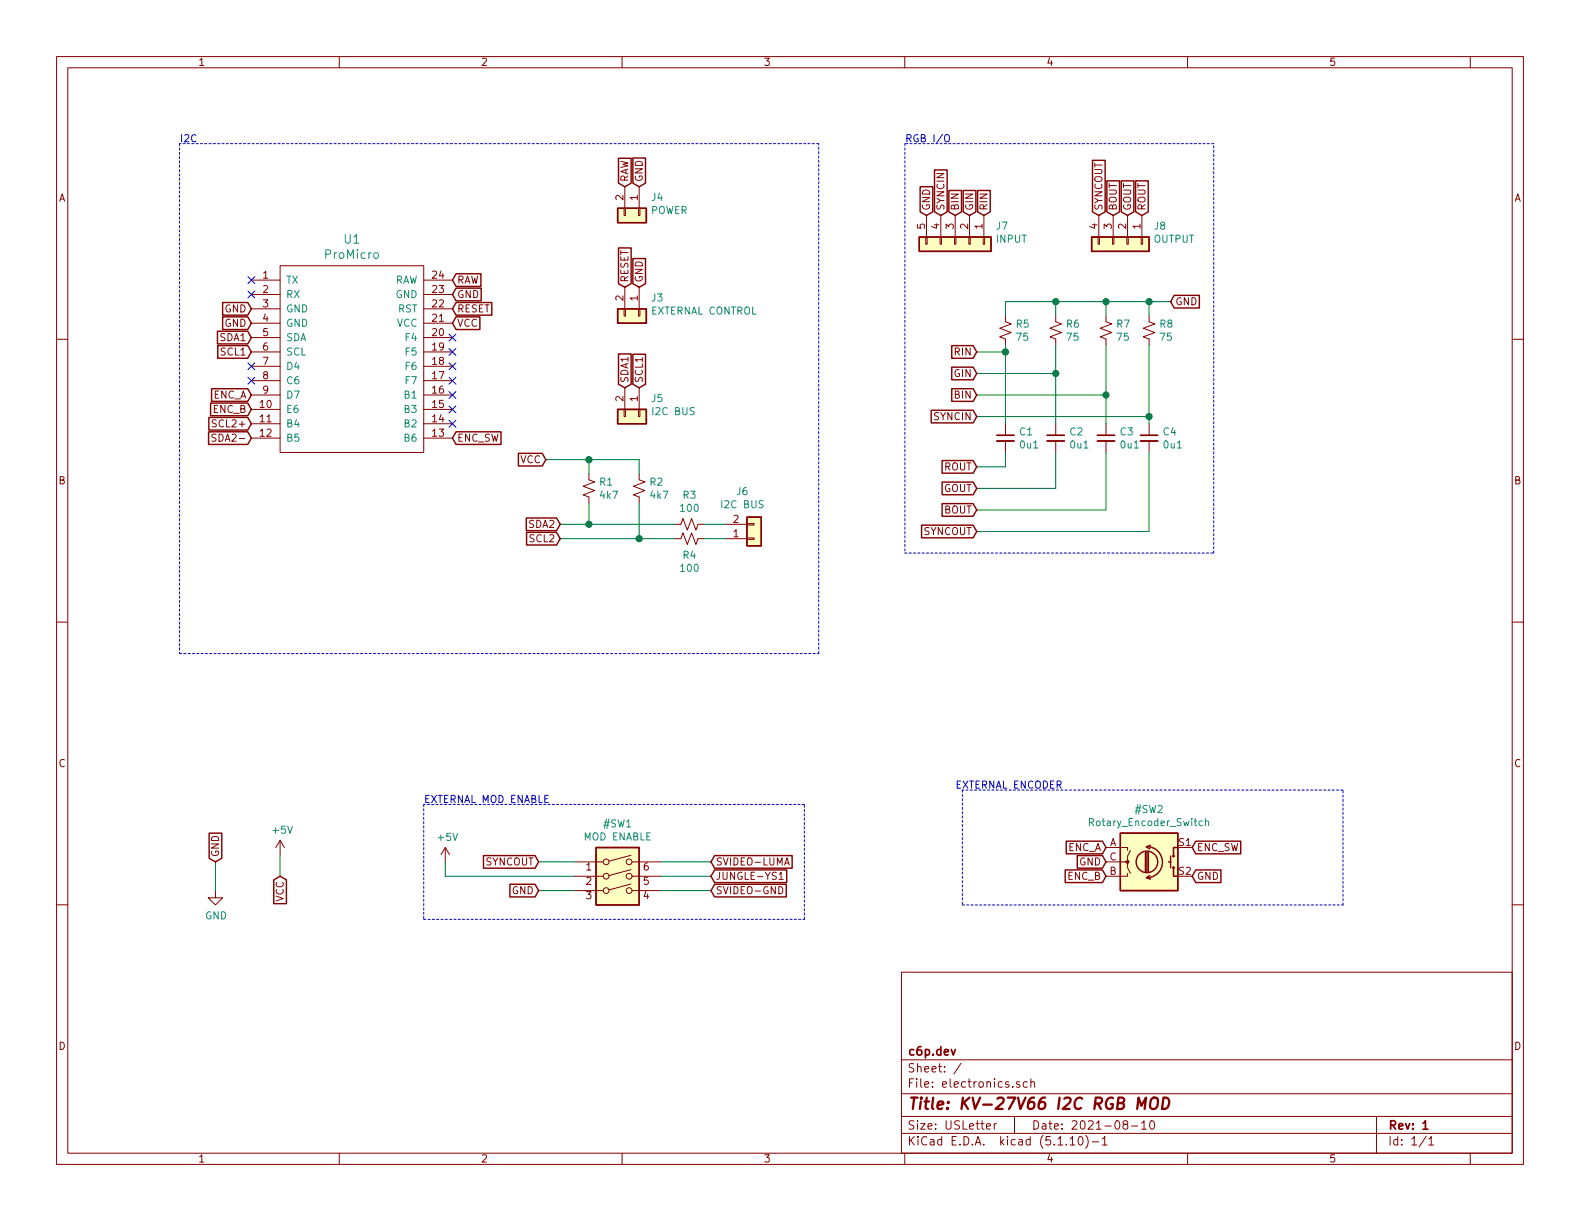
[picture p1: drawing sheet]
EESchema Schematic File Version 4
EELAYER 30 0
EELAYER END
$Descr USLetter 11000 8500
encoding utf-8
Sheet 1 1
Title "KV-27V66 I2C RGB MOD"
Date "2021-08-10"
Rev "1"
Comp "c6p.dev"
Comment1 ""
Comment2 ""
Comment3 ""
Comment4 ""
$EndDescr
$Comp
L promicro:ProMicro U1
U 1 1
P 2450 2700
F 0 "U1" H 2450 3737 60  0000 C CNN
F 1 "ProMicro" H 2450 3631 60  0000 C CNN
F 2 "promicro:ProMicro" H 2550 1650 60  0001 C CNN
F 3 "" H 2550 1650 60  0000 C CNN
	1    2450 2700
	1    0    0    -1  
$EndComp
NoConn ~ 1750 1950
NoConn ~ 1750 2050
Text GLabel 1750 2150 0    50   Input ~ 0
GND
Text GLabel 1750 2250 0    50   Input ~ 0
GND
Text GLabel 3150 2050 2    50   Input ~ 0
GND
Text GLabel 3150 1950 2    50   Input ~ 0
RAW
Text GLabel 3150 2150 2    50   Input ~ 0
RESET
Text GLabel 3150 2250 2    50   Input ~ 0
VCC
Text GLabel 1750 2950 0    50   Input ~ 0
SCL2+
Text GLabel 1750 3050 0    50   Input ~ 0
SDA2-
Text GLabel 1750 2350 0    50   Input ~ 0
SDA1
Text GLabel 1750 2450 0    50   Input ~ 0
SCL1
NoConn ~ 1750 2550
NoConn ~ 1750 2650
NoConn ~ 3150 2350
NoConn ~ 3150 2450
NoConn ~ 3150 2550
NoConn ~ 3150 2650
NoConn ~ 3150 2750
NoConn ~ 3150 2850
NoConn ~ 3150 2950
$Comp
L Connector_Generic:Conn_01x05 J7
U 1 1
P 6650 1700
F 0 "J7" V 6522 1980 50  0000 L CNN
F 1 "INPUT" V 6613 1980 50  0000 L CNN
F 2 "Connector_JST:JST_XH_B5B-XH-AM_1x05_P2.50mm_Vertical" H 6650 1700 50  0001 C CNN
F 3 "~" H 6650 1700 50  0001 C CNN
	1    6650 1700
	0    1    1    0   
$EndComp
Text GLabel 6850 1500 1    50   Input ~ 0
RIN
Text GLabel 6750 1500 1    50   Input ~ 0
GIN
Text GLabel 6650 1500 1    50   Input ~ 0
BIN
Text GLabel 6550 1500 1    50   Input ~ 0
SYNCIN
Text GLabel 6450 1500 1    50   Input ~ 0
GND
$Comp
L Connector_Generic:Conn_01x04 J8
U 1 1
P 7850 1700
F 0 "J8" V 7722 1880 50  0000 L CNN
F 1 "OUTPUT" V 7813 1880 50  0000 L CNN
F 2 "Connector_JST:JST_XH_B4B-XH-AM_1x04_P2.50mm_Vertical" H 7850 1700 50  0001 C CNN
F 3 "~" H 7850 1700 50  0001 C CNN
	1    7850 1700
	0    1    1    0   
$EndComp
$Comp
L Device:R_Small_US R5
U 1 1
P 7000 2300
F 0 "R5" H 7068 2346 50  0000 L CNN
F 1 "75" H 7068 2255 50  0000 L CNN
F 2 "Resistor_SMD:R_0805_2012Metric_Pad1.20x1.40mm_HandSolder" H 7000 2300 50  0001 C CNN
F 3 "~" H 7000 2300 50  0001 C CNN
F 4 "RMCF0805FT75R0CT-ND " H 7000 2300 50  0001 C CNN "Digikey PN"
	1    7000 2300
	1    0    0    -1  
$EndComp
$Comp
L power:GND #PWR01
U 1 1
P 1500 6200
F 0 "#PWR01" H 1500 5950 50  0001 C CNN
F 1 "GND" H 1505 6027 50  0000 C CNN
F 2 "" H 1500 6200 50  0001 C CNN
F 3 "" H 1500 6200 50  0001 C CNN
	1    1500 6200
	1    0    0    -1  
$EndComp
$Comp
L power:+5V #PWR02
U 1 1
P 1950 5950
F 0 "#PWR02" H 1950 5800 50  0001 C CNN
F 1 "+5V" H 1965 6123 50  0000 C CNN
F 2 "" H 1950 5950 50  0001 C CNN
F 3 "" H 1950 5950 50  0001 C CNN
	1    1950 5950
	1    0    0    -1  
$EndComp
Text GLabel 1500 6000 1    50   Input ~ 0
GND
Wire Wire Line
	1500 6000 1500 6200
Text GLabel 1950 6100 3    50   Input ~ 0
VCC
Wire Wire Line
	1950 6100 1950 5950
$Comp
L Device:C_Small C1
U 1 1
P 7000 3050
F 0 "C1" H 7092 3096 50  0000 L CNN
F 1 "0u1" H 7092 3005 50  0000 L CNN
F 2 "Capacitor_SMD:C_0805_2012Metric_Pad1.18x1.45mm_HandSolder" H 7000 3050 50  0001 C CNN
F 3 "~" H 7000 3050 50  0001 C CNN
F 4 "478-10836-1-ND" H 7000 3050 50  0001 C CNN "Digikey PN"
	1    7000 3050
	1    0    0    -1  
$EndComp
Wire Wire Line
	7000 2400 7000 2450
Wire Wire Line
	7350 2400 7350 2600
Text GLabel 6800 2900 0    50   Input ~ 0
SYNCIN
Text GLabel 6800 2450 0    50   Input ~ 0
RIN
Text GLabel 6800 2600 0    50   Input ~ 0
GIN
Text GLabel 6800 2750 0    50   Input ~ 0
BIN
Wire Wire Line
	6800 2450 7000 2450
Connection ~ 7000 2450
Wire Wire Line
	7000 2450 7000 2950
Wire Wire Line
	6800 2600 7350 2600
Connection ~ 7350 2600
Wire Wire Line
	7350 2600 7350 2950
Wire Wire Line
	7000 2200 7000 2100
Wire Wire Line
	7000 2100 7350 2100
Text GLabel 8150 2100 2    50   Input ~ 0
GND
Wire Wire Line
	8000 2200 8000 2100
Connection ~ 8000 2100
Wire Wire Line
	8000 2100 8150 2100
Wire Wire Line
	7700 2200 7700 2100
Connection ~ 7700 2100
Wire Wire Line
	7700 2100 8000 2100
Wire Wire Line
	7350 2200 7350 2100
Connection ~ 7350 2100
Wire Wire Line
	7350 2100 7700 2100
Wire Wire Line
	8000 2400 8000 2900
Wire Wire Line
	6800 2750 7700 2750
Wire Wire Line
	7700 2400 7700 2750
Connection ~ 7700 2750
Wire Wire Line
	7700 2750 7700 2950
Wire Wire Line
	6800 2900 8000 2900
Connection ~ 8000 2900
Wire Wire Line
	8000 2900 8000 2950
Wire Wire Line
	7000 3150 7000 3250
Wire Wire Line
	7000 3250 6800 3250
Wire Wire Line
	6800 3400 7350 3400
Wire Wire Line
	7350 3400 7350 3150
Wire Wire Line
	6800 3550 7700 3550
Wire Wire Line
	7700 3550 7700 3150
Wire Wire Line
	6800 3700 8000 3700
Wire Wire Line
	8000 3700 8000 3150
$Comp
L Connector_Generic:Conn_01x02 J4
U 1 1
P 4450 1500
F 0 "J4" V 4322 1580 50  0000 L CNN
F 1 "POWER" V 4413 1580 50  0000 L CNN
F 2 "Connector_JST:JST_XH_B2B-XH-AM_1x02_P2.50mm_Vertical" H 4450 1500 50  0001 C CNN
F 3 "~" H 4450 1500 50  0001 C CNN
	1    4450 1500
	0    1    1    0   
$EndComp
Text GLabel 4350 1300 1    50   Input ~ 0
RAW
Text GLabel 4450 1300 1    50   Input ~ 0
GND
$Comp
L Connector_Generic:Conn_01x02 J3
U 1 1
P 4450 2200
F 0 "J3" V 4322 2280 50  0000 L CNN
F 1 "EXTERNAL CONTROL" V 4413 2280 50  0000 L CNN
F 2 "Connector_JST:JST_XH_B2B-XH-AM_1x02_P2.50mm_Vertical" H 4450 2200 50  0001 C CNN
F 3 "~" H 4450 2200 50  0001 C CNN
	1    4450 2200
	0    1    1    0   
$EndComp
Text GLabel 4350 2000 1    50   Input ~ 0
RESET
Text GLabel 4350 2700 1    50   Input ~ 0
SDA1
Text GLabel 4450 2700 1    50   Input ~ 0
SCL1
$Comp
L Connector_Generic:Conn_01x02 J5
U 1 1
P 4450 2900
F 0 "J5" V 4322 2980 50  0000 L CNN
F 1 "I2C BUS" V 4413 2980 50  0000 L CNN
F 2 "Connector_JST:JST_XH_B2B-XH-AM_1x02_P2.50mm_Vertical" H 4450 2900 50  0001 C CNN
F 3 "~" H 4450 2900 50  0001 C CNN
	1    4450 2900
	0    1    1    0   
$EndComp
$Comp
L Device:R_Small_US R1
U 1 1
P 4100 3400
F 0 "R1" H 4168 3446 50  0000 L CNN
F 1 "4k7" H 4168 3355 50  0000 L CNN
F 2 "Resistor_SMD:R_0805_2012Metric_Pad1.20x1.40mm_HandSolder" H 4100 3400 50  0001 C CNN
F 3 "~" H 4100 3400 50  0001 C CNN
F 4 "RMCF0805FT4K70CT-ND " H 4100 3400 50  0001 C CNN "Digikey PN"
	1    4100 3400
	1    0    0    -1  
$EndComp
Text GLabel 3800 3200 0    50   Input ~ 0
VCC
Wire Wire Line
	3800 3200 4100 3200
Wire Wire Line
	4450 3200 4450 3300
Wire Wire Line
	4100 3300 4100 3200
Connection ~ 4100 3200
Wire Wire Line
	4100 3200 4450 3200
Text GLabel 3900 3750 0    50   Input ~ 0
SCL2
Text GLabel 3900 3650 0    50   Input ~ 0
SDA2
Wire Wire Line
	3900 3750 4450 3750
Wire Wire Line
	4450 3750 4450 3500
$Comp
L Device:R_Small_US R3
U 1 1
P 4800 3650
F 0 "R3" V 4595 3650 50  0000 C CNN
F 1 "100" V 4686 3650 50  0000 C CNN
F 2 "Resistor_SMD:R_0805_2012Metric_Pad1.20x1.40mm_HandSolder" H 4800 3650 50  0001 C CNN
F 3 "~" H 4800 3650 50  0001 C CNN
F 4 "RMCF0805FT100RCT-ND " V 4800 3650 50  0001 C CNN "Digikey PN"
	1    4800 3650
	0    1    1    0   
$EndComp
Wire Wire Line
	4450 3750 4700 3750
Connection ~ 4450 3750
$Comp
L Connector_Generic:Conn_01x02 J6
U 1 1
P 5250 3750
F 0 "J6" H 5168 3425 50  0000 C CNN
F 1 "I2C BUS" H 5168 3516 50  0000 C CNN
F 2 "Connector_JST:JST_XH_B2B-XH-AM_1x02_P2.50mm_Vertical" H 5250 3750 50  0001 C CNN
F 3 "~" H 5250 3750 50  0001 C CNN
	1    5250 3750
	1    0    0    1   
$EndComp
Wire Wire Line
	3900 3650 4100 3650
Wire Wire Line
	5050 3650 4900 3650
Wire Wire Line
	5050 3750 4900 3750
Wire Wire Line
	4100 3500 4100 3650
Connection ~ 4100 3650
Wire Wire Line
	4100 3650 4700 3650
Text GLabel 4450 2000 1    50   Input ~ 0
GND
Text GLabel 6800 3700 0    50   Input ~ 0
SYNCOUT
Text GLabel 6800 3550 0    50   Input ~ 0
BOUT
Text GLabel 6800 3400 0    50   Input ~ 0
GOUT
Text GLabel 6800 3250 0    50   Input ~ 0
ROUT
Text GLabel 7950 1500 1    50   Input ~ 0
ROUT
Text GLabel 7850 1500 1    50   Input ~ 0
GOUT
Text GLabel 7750 1500 1    50   Input ~ 0
BOUT
Text GLabel 7650 1500 1    50   Input ~ 0
SYNCOUT
$Comp
L Switch:SW_DIP_x03 #SW1
U 1 1
P 4300 6200
F 0 "#SW1" H 4300 6667 50  0000 C CNN
F 1 "MOD ENABLE" H 4300 6576 50  0000 C CNN
F 2 "Button_Switch_THT:SW_DIP_SPSTx03_Slide_6.7x9.18mm_W7.62mm_P2.54mm_LowProfile" H 4300 6200 50  0001 C CNN
F 3 "~" H 4300 6200 50  0001 C CNN
	1    4300 6200
	1    0    0    -1  
$EndComp
Text GLabel 3750 6000 0    50   Input ~ 0
SYNCOUT
Text GLabel 3750 6200 0    50   Input ~ 0
GND
Wire Wire Line
	4000 6000 3750 6000
Wire Wire Line
	3750 6200 4000 6200
Text GLabel 4950 6000 2    50   Input ~ 0
SVIDEO-LUMA
Text GLabel 4950 6200 2    50   Input ~ 0
SVIDEO-GND
Text GLabel 4950 6100 2    50   Input ~ 0
JUNGLE-YS1
Wire Wire Line
	4950 6100 4600 6100
Wire Wire Line
	4950 6200 4600 6200
Wire Wire Line
	4950 6000 4600 6000
$Comp
L power:+5V #PWR03
U 1 1
P 3100 6000
F 0 "#PWR03" H 3100 5850 50  0001 C CNN
F 1 "+5V" H 3115 6173 50  0000 C CNN
F 2 "" H 3100 6000 50  0001 C CNN
F 3 "" H 3100 6000 50  0001 C CNN
	1    3100 6000
	1    0    0    -1  
$EndComp
Wire Wire Line
	3100 6000 3100 6100
Wire Wire Line
	3100 6100 4000 6100
Wire Notes Line
	6300 1000 6300 3850
Wire Notes Line
	6300 3850 8450 3850
Wire Notes Line
	8450 3850 8450 1000
Wire Notes Line
	8450 1000 6300 1000
Text Notes 6300 1000 0    50   ~ 0
RGB I/O
Wire Notes Line
	1250 1000 1250 4550
Wire Notes Line
	1250 4550 5700 4550
Wire Notes Line
	5700 4550 5700 1000
Wire Notes Line
	5700 1000 1250 1000
Text Notes 1250 1000 0    50   ~ 0
I2C
Wire Notes Line
	2950 5600 2950 6400
Wire Notes Line
	2950 6400 5600 6400
Wire Notes Line
	5600 6400 5600 5600
Wire Notes Line
	5600 5600 2950 5600
Text Notes 2950 5600 0    50   ~ 0
EXTERNAL MOD ENABLE
$Comp
L Device:R_Small_US R2
U 1 1
P 4450 3400
F 0 "R2" H 4518 3446 50  0000 L CNN
F 1 "4k7" H 4518 3355 50  0000 L CNN
F 2 "Resistor_SMD:R_0805_2012Metric_Pad1.20x1.40mm_HandSolder" H 4450 3400 50  0001 C CNN
F 3 "~" H 4450 3400 50  0001 C CNN
F 4 "RMCF0805FT4K70CT-ND " H 4450 3400 50  0001 C CNN "Digikey PN"
	1    4450 3400
	1    0    0    -1  
$EndComp
$Comp
L Device:R_Small_US R4
U 1 1
P 4800 3750
F 0 "R4" V 4913 3750 50  0000 C CNN
F 1 "100" V 5004 3750 50  0000 C CNN
F 2 "Resistor_SMD:R_0805_2012Metric_Pad1.20x1.40mm_HandSolder" H 4800 3750 50  0001 C CNN
F 3 "~" H 4800 3750 50  0001 C CNN
F 4 "RMCF0805FT100RCT-ND " V 4800 3750 50  0001 C CNN "Digikey PN"
	1    4800 3750
	0    1    1    0   
$EndComp
$Comp
L Device:R_Small_US R6
U 1 1
P 7350 2300
F 0 "R6" H 7418 2346 50  0000 L CNN
F 1 "75" H 7418 2255 50  0000 L CNN
F 2 "Resistor_SMD:R_0805_2012Metric_Pad1.20x1.40mm_HandSolder" H 7350 2300 50  0001 C CNN
F 3 "~" H 7350 2300 50  0001 C CNN
F 4 "" H 7350 2300 50  0001 C CNN "Digkey PN"
F 5 "RMCF0805FT75R0CT-ND " H 7350 2300 50  0001 C CNN "Digikey PN"
	1    7350 2300
	1    0    0    -1  
$EndComp
$Comp
L Device:R_Small_US R7
U 1 1
P 7700 2300
F 0 "R7" H 7768 2346 50  0000 L CNN
F 1 "75" H 7768 2255 50  0000 L CNN
F 2 "Resistor_SMD:R_0805_2012Metric_Pad1.20x1.40mm_HandSolder" H 7700 2300 50  0001 C CNN
F 3 "~" H 7700 2300 50  0001 C CNN
F 4 "" H 7700 2300 50  0001 C CNN "Digkey PN"
F 5 "RMCF0805FT75R0CT-ND " H 7700 2300 50  0001 C CNN "Digikey PN"
	1    7700 2300
	1    0    0    -1  
$EndComp
$Comp
L Device:R_Small_US R8
U 1 1
P 8000 2300
F 0 "R8" H 8068 2346 50  0000 L CNN
F 1 "75" H 8068 2255 50  0000 L CNN
F 2 "Resistor_SMD:R_0805_2012Metric_Pad1.20x1.40mm_HandSolder" H 8000 2300 50  0001 C CNN
F 3 "~" H 8000 2300 50  0001 C CNN
F 4 "" H 8000 2300 50  0001 C CNN "Digkey PN"
F 5 "RMCF0805FT75R0CT-ND " H 8000 2300 50  0001 C CNN "Digikey PN"
	1    8000 2300
	1    0    0    -1  
$EndComp
$Comp
L Device:C_Small C2
U 1 1
P 7350 3050
F 0 "C2" H 7442 3096 50  0000 L CNN
F 1 "0u1" H 7442 3005 50  0000 L CNN
F 2 "Capacitor_SMD:C_0805_2012Metric_Pad1.18x1.45mm_HandSolder" H 7350 3050 50  0001 C CNN
F 3 "~" H 7350 3050 50  0001 C CNN
F 4 "478-10836-1-ND" H 7350 3050 50  0001 C CNN "Digikey PN"
	1    7350 3050
	1    0    0    -1  
$EndComp
$Comp
L Device:C_Small C3
U 1 1
P 7700 3050
F 0 "C3" H 7792 3096 50  0000 L CNN
F 1 "0u1" H 7792 3005 50  0000 L CNN
F 2 "Capacitor_SMD:C_0805_2012Metric_Pad1.18x1.45mm_HandSolder" H 7700 3050 50  0001 C CNN
F 3 "~" H 7700 3050 50  0001 C CNN
F 4 "478-10836-1-ND" H 7700 3050 50  0001 C CNN "Digikey PN"
	1    7700 3050
	1    0    0    -1  
$EndComp
$Comp
L Device:C_Small C4
U 1 1
P 8000 3050
F 0 "C4" H 8092 3096 50  0000 L CNN
F 1 "0u1" H 8092 3005 50  0000 L CNN
F 2 "Capacitor_SMD:C_0805_2012Metric_Pad1.18x1.45mm_HandSolder" H 8000 3050 50  0001 C CNN
F 3 "~" H 8000 3050 50  0001 C CNN
F 4 "478-10836-1-ND" H 8000 3050 50  0001 C CNN "Digikey PN"
	1    8000 3050
	1    0    0    -1  
$EndComp
$Comp
L Device:Rotary_Encoder_Switch #SW2
U 1 1
P 8000 6000
F 0 "#SW2" H 8000 6367 50  0000 C CNN
F 1 "Rotary_Encoder_Switch" H 8000 6276 50  0000 C CNN
F 2 "" H 7850 6160 50  0001 C CNN
F 3 "~" H 8000 6260 50  0001 C CNN
	1    8000 6000
	1    0    0    -1  
$EndComp
Wire Notes Line
	9350 6300 9350 5500
Wire Notes Line
	9350 5500 6700 5500
Wire Notes Line
	6700 5500 6700 6300
Wire Notes Line
	6700 6300 9350 6300
Text Notes 6650 5500 0    50   ~ 0
EXTERNAL ENCODER
Text GLabel 7700 6000 0    50   Input ~ 0
GND
Text GLabel 8300 6100 2    50   Input ~ 0
GND
Text GLabel 7700 5900 0    50   Input ~ 0
ENC_A
Text GLabel 7700 6100 0    50   Input ~ 0
ENC_B
Text GLabel 8300 5900 2    50   Input ~ 0
ENC_SW
Text GLabel 3150 3050 2    50   Input ~ 0
ENC_SW
Text GLabel 1750 2750 0    50   Input ~ 0
ENC_A
Text GLabel 1750 2850 0    50   Input ~ 0
ENC_B
$EndSCHEMATC
